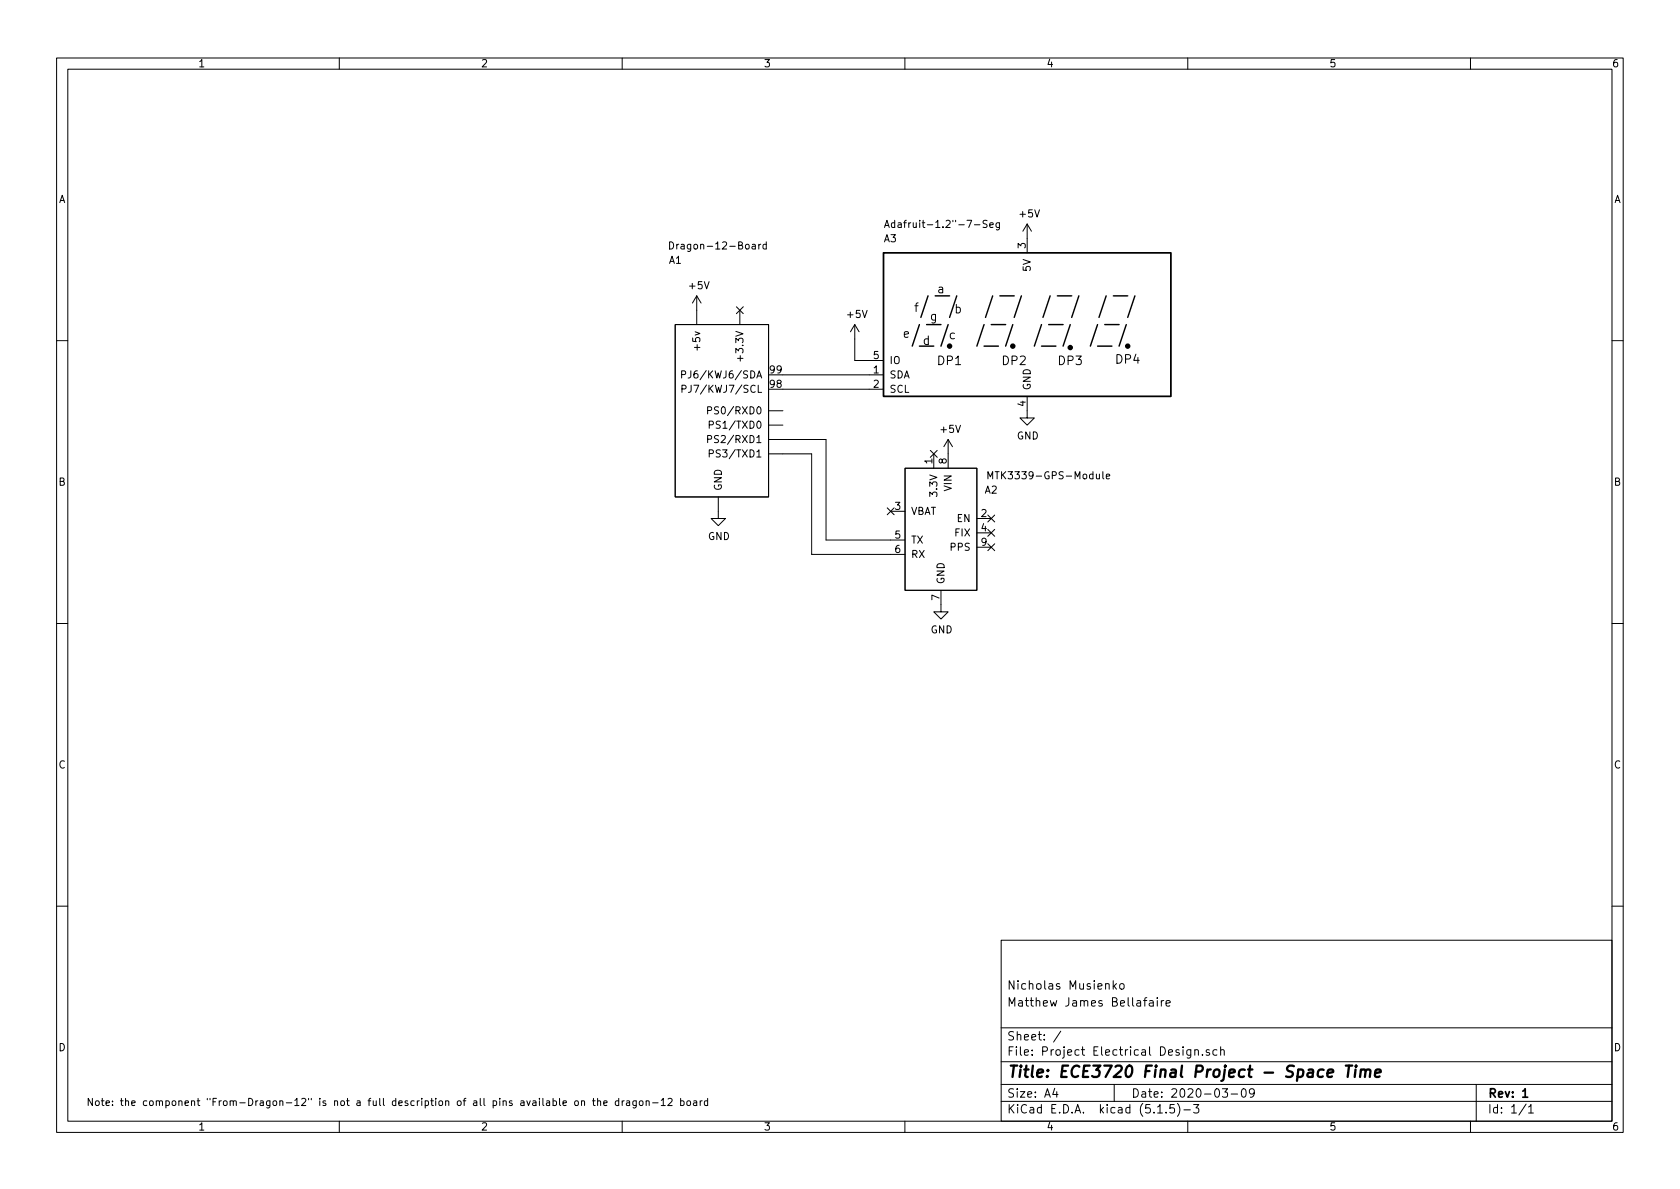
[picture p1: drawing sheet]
EESchema Schematic File Version 4
EELAYER 30 0
EELAYER END
$Descr A4 11693 8268
encoding utf-8
Sheet 1 1
Title "ECE3720 Final Project - Space Time"
Date "2020-03-09"
Rev "1"
Comp ""
Comment1 "Matthew James Bellafaire "
Comment2 "Nicholas Musienko"
Comment3 ""
Comment4 ""
$EndDescr
Text Notes 600  7700 0    50   ~ 0
Note: the component "From-Dragon-12" is not a full description of all pins available on the dragon-12 board\n
$Comp
L CustomParts:MTK3339-GPS-Module A2
U 1 1
P 6550 3700
F 0 "A2" H 6900 4000 50  0000 C CNN
F 1 "MTK3339-GPS-Module" H 7300 4100 50  0000 C CNN
F 2 "" H 5900 4450 50  0001 C CNN
F 3 "" H 5900 4450 50  0001 C CNN
	1    6550 3700
	1    0    0    -1  
$EndComp
$Comp
L CustomParts:Adafruit-1.2"-7-Seg A3
U 1 1
P 7150 2300
F 0 "A3" H 6150 2950 50  0000 L CNN
F 1 "Adafruit-1.2\"-7-Seg" H 6150 3050 50  0000 L CNN
F 2 "" H 6250 3100 50  0001 C CNN
F 3 "" H 6250 3100 50  0001 C CNN
	1    7150 2300
	1    0    0    -1  
$EndComp
$Comp
L CustomParts:Dragon-12-Board A1
U 1 1
P 5000 5050
F 0 "A1" H 4750 8300 50  0000 R CNN
F 1 "Dragon-12-Board" H 5350 8400 50  0000 R CNN
F 2 "" H 4600 8000 50  0001 C CNN
F 3 "" H 4600 8000 50  0001 C CNN
	1    5000 5050
	1    0    0    -1  
$EndComp
Wire Wire Line
	5450 3150 5650 3150
Wire Wire Line
	5650 3850 6200 3850
Wire Wire Line
	5450 3050 5750 3050
Wire Wire Line
	5750 3750 6200 3750
NoConn ~ 6200 3550
NoConn ~ 5150 2150
$Comp
L power:GND #PWR02
U 1 1
P 5000 3550
F 0 "#PWR02" H 5000 3300 50  0001 C CNN
F 1 "GND" H 5005 3377 50  0000 C CNN
F 2 "" H 5000 3550 50  0001 C CNN
F 3 "" H 5000 3550 50  0001 C CNN
	1    5000 3550
	1    0    0    -1  
$EndComp
$Comp
L power:+5V #PWR01
U 1 1
P 4850 2150
F 0 "#PWR01" H 4850 2000 50  0001 C CNN
F 1 "+5V" H 4865 2323 50  0000 C CNN
F 2 "" H 4850 2150 50  0001 C CNN
F 3 "" H 4850 2150 50  0001 C CNN
	1    4850 2150
	1    0    0    -1  
$EndComp
$Comp
L power:+5V #PWR06
U 1 1
P 7150 1650
F 0 "#PWR06" H 7150 1500 50  0001 C CNN
F 1 "+5V" H 7165 1823 50  0000 C CNN
F 2 "" H 7150 1650 50  0001 C CNN
F 3 "" H 7150 1650 50  0001 C CNN
	1    7150 1650
	1    0    0    -1  
$EndComp
$Comp
L power:+5V #PWR05
U 1 1
P 6600 3150
F 0 "#PWR05" H 6600 3000 50  0001 C CNN
F 1 "+5V" H 6615 3323 50  0000 C CNN
F 2 "" H 6600 3150 50  0001 C CNN
F 3 "" H 6600 3150 50  0001 C CNN
	1    6600 3150
	1    0    0    -1  
$EndComp
Wire Wire Line
	5750 3050 5750 3750
Wire Wire Line
	5650 3150 5650 3850
NoConn ~ 6900 3600
NoConn ~ 6900 3700
NoConn ~ 6900 3800
NoConn ~ 6500 3150
$Comp
L power:GND #PWR07
U 1 1
P 7150 2850
F 0 "#PWR07" H 7150 2600 50  0001 C CNN
F 1 "GND" H 7155 2677 50  0000 C CNN
F 2 "" H 7150 2850 50  0001 C CNN
F 3 "" H 7150 2850 50  0001 C CNN
	1    7150 2850
	1    0    0    -1  
$EndComp
$Comp
L power:GND #PWR04
U 1 1
P 6550 4200
F 0 "#PWR04" H 6550 3950 50  0001 C CNN
F 1 "GND" H 6555 4027 50  0000 C CNN
F 2 "" H 6550 4200 50  0001 C CNN
F 3 "" H 6550 4200 50  0001 C CNN
	1    6550 4200
	1    0    0    -1  
$EndComp
$Comp
L power:+5V #PWR03
U 1 1
P 5950 2350
F 0 "#PWR03" H 5950 2200 50  0001 C CNN
F 1 "+5V" H 5965 2523 50  0000 C CNN
F 2 "" H 5950 2350 50  0001 C CNN
F 3 "" H 5950 2350 50  0001 C CNN
	1    5950 2350
	1    0    0    -1  
$EndComp
Wire Wire Line
	5450 2600 6050 2600
Wire Wire Line
	5450 2700 6050 2700
Wire Wire Line
	5950 2500 6050 2500
Wire Wire Line
	5950 2350 5950 2500
$EndSCHEMATC
